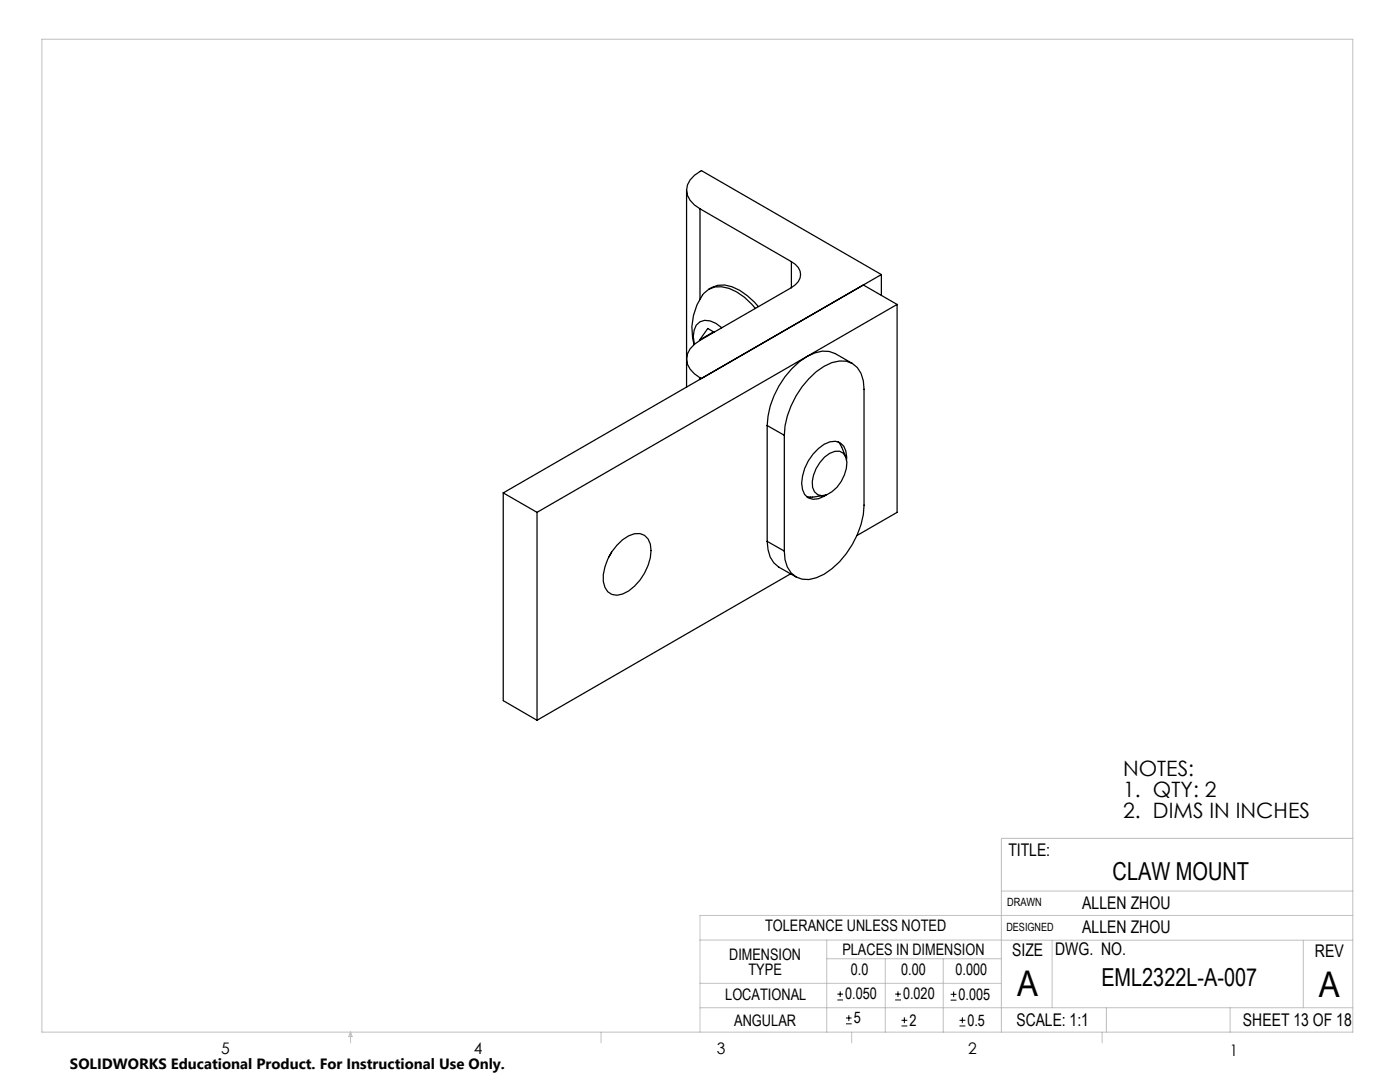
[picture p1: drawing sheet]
<svg xmlns="http://www.w3.org/2000/svg" width="279mm" height="216mm" viewBox="0 0 279 216" stroke-linecap="round" stroke-linejoin="round" font-family="sans-serif">
<g fill="none" stroke="#000" stroke-width=".2">
<path d="M167.1 199.5h1.1M167.1 198.4h1.1M167.7 197.8v1.1M178.6 199.5h1.2M178.6 198.4h1.2M179.2 197.8v1.1M189.7 199.6h1.2M189.7 198.4h1.2M190.3 197.8v1.2M168.8 204.3h1.2M168.8 203.1h1.2M169.4 202.6v1.1"/>
<path d="M179.9 204.7h1.2M179.9 203.6h1.2M180.5 203v1.2M191.5 204.7h1.2M191.5 203.6h1.2M192.1 203v1.2"/>
</g>
<g fill="none" stroke="#c0c0c0" stroke-width=".2">
<path d="M8.4 7.8h261.6v198.2h-261.6zM199.8 177.8h70.2M270 167.3h-70.2v38.7M139.7 187.6h60.2M139.7 196.2h60.1M165 187.6v18.4M165 191.3h34.8M176.7 191.3v14.7M188.2 191.3v14.7M199.8 187.6h70.2M210 187.6v13.5M260.1 187.6v13.5"/>
<path d="M270 182.7h-130.3v23.3M70 206v2.1M70 206l.3 .8h-.7zM119.9 206v2.1M139.7 201.1h130.3M170 206v2.1M220 206v2.1M220.8 201.1v4.9M245.5 201.1v4.9"/>
</g>
<g fill="none" stroke="#000" stroke-width=".25">
<path d="M137 38v39.2M139.7 41.7a4.2 4.2 0 0 1-2.5-4.8 5.8 5.8 0 0 1 2.8-2.9l35.9 20.8M139.7 41.7l18.2 10.5M139.7 41.7v18M141.5 57.7a4.7 4.7 0 0 1 4.6-.5 13.2 13.2 0 0 1 5.2 4M157.9 57.4l-18.2 10.5a4.2 4.2 0 0 0-2.5 4.8l.5 1 .9 .9 1.1 .8M157.9 52.2a2.66 2.66 0 0 1 .8 4.6l-.8 .6M157.9 52.2v5.2M175.9 54.8l-35.9 20.7-.3-.1M175.9 54.8v4.1M139.6 67.8l.1 .1M139.7 75.4v.3"/>
<path d="M142.4 66.2l-2.8 1.6M142.5 66.3l-1.2-.8-1.7 2.3M144 65.4a4.9 4.9 0 0 0-3.4-1.5l-.9 .3a4 4 0 0 0-1.1 4.5M150.7 61.5a11.2 11.2 0 0 0-6.7-4.3 4 4 0 0 0-3.8 1.7 11.9 11.9 0 0 0-1.7 9.9M170.1 72.5l-3.4-1.9a5.6 5.6 0 0 0-5.6 .5 17.5 17.5 0 0 0-8 13.8M179 60.7v41.5l-8 4.7M179 60.7l-71.8 41.5M179 60.7l-6.7-3.8-71.9 41.5M100.4 98.4l6.8 3.8M100.4 98.4v41.4l6.8 3.9M153.1 84.9l3.4 2M153.1 84.9v23.1"/>
<path d="M156.5 86.9a17.6 17.6 0 0 1 8-13.8 5.7 5.7 0 0 1 5.6-.6 5.6 5.6 0 0 1 2.3 5.2v23.1a17.6 17.6 0 0 1-7.9 13.8 5.5 5.5 0 0 1-5.6 .5 5.6 5.6 0 0 1-2.4-5.1M156.5 86.9v23.1M164.3 98.9l-2.1 .3-1.2-.1M164.6 91.2a2.89 2.89 0 0 1 3.7-.8 3.9 3.9 0 0 1 .2 4.4 6.8 6.8 0 0 1-3.5 3.9 1.96 1.96 0 0 1-2.8-1.4 7.1 7.1 0 0 1 2.4-6.1zM167.3 88.2l.7 .9 .8 2.1M168.9 91.8a3.6 3.6 0 0 0-1.3-3.5 3.9 3.9 0 0 0-4.3 1.2 9.1 9.1 0 0 0-3.1 8.2 2.37 2.37 0 0 0 3.1 1.8l1.6-.8M107.2 102.2v41.5M122.1 110.2l-.6 .9M123.1 108.8a5.6 5.6 0 0 1 4.6-2.3 3 3 0 0 1 2.2 3.4 10.3 10.3 0 0 1-5.7 8.6 2.69 2.69 0 0 1-3.8-2.5 10 10 0 0 1 2.7-7.2zM153.1 108a5.7 5.7 0 0 0 2.3 5.2l3.5 1.9M153.1 108l3.4 2M157.8 114.5l-50.6 29.2"/>
</g>
<g font-size="7.1">
<text x="203" y="198.7">A</text>
<text x="263.2" y="198.9">A</text>
</g>
<g font-size="4.9">
<text x="222.1" y="175.7">CLAW MOUNT</text>
<text x="219.8" y="196.7">EML2322L-A-007</text>
</g>
<g font-size="4.2">
<text x="224.2" y="154.8">NOTES:</text>
<text x="224.2" y="158.9">1. QTY: 2</text>
<text x="224.2" y="163.1">2. DIMS IN INCHES</text>
</g>
<g font-size="3.5">
<text x="201.2" y="170.7">TITLE:</text>
<text x="216" y="181.4">ALLEN ZHOU</text>
<text x="202" y="190.7">SIZE</text>
<text x="210.6" y="190.6">DWG. NO.</text>
<text x="216" y="186.2">ALLEN ZHOU</text>
<text x="262.4" y="190.9">REV</text>
<text x="202.9" y="204.6">SCALE: 1:1</text>
<text x="248.1" y="204.6">SHEET 13 OF 18</text>
</g>
<g font-size="3.2">
<text x="152.7" y="185.7">TOLERANCE UNLESS NOTED</text>
<text x="145.5" y="191.5">DIMENSION</text>
<text x="168.1" y="190.5">PLACES IN DIMENSION</text>
<text x="149.4" y="194.6">TYPE</text>
<text x="169.8" y="194.6">0.0</text>
<text x="179.8" y="194.6">0.00</text>
<text x="190.7" y="194.6">0.000</text>
<text x="144.7" y="199.6">LOCATIONAL</text>
<text x="168.7" y="199.4">0.050</text>
<text x="180.2" y="199.4">0.020</text>
<text x="191.3" y="199.5">0.005</text>
<text x="146.5" y="204.6">ANGULAR</text>
<text x="170.4" y="204.2">5</text>
<text x="181.5" y="204.6">2</text>
<text x="193.1" y="204.6">0.5</text>
<text x="44.2" y="210.4">5</text>
<text x="94.6" y="210.3">4</text>
<text x="143.1" y="210.4">3</text>
<text x="193.2" y="210.3">2</text>
<text x="245.4" y="210.6">1</text>
</g>
<text font-size="3" x="14" y="213.3">SOLIDWORKS Educational Product. For Instructional Use Only.</text>
<g font-size="2.3">
<text x="200.8" y="185.7">DESIGNED</text>
<text x="201" y="180.9">DRAWN</text>
</g>
</svg>
